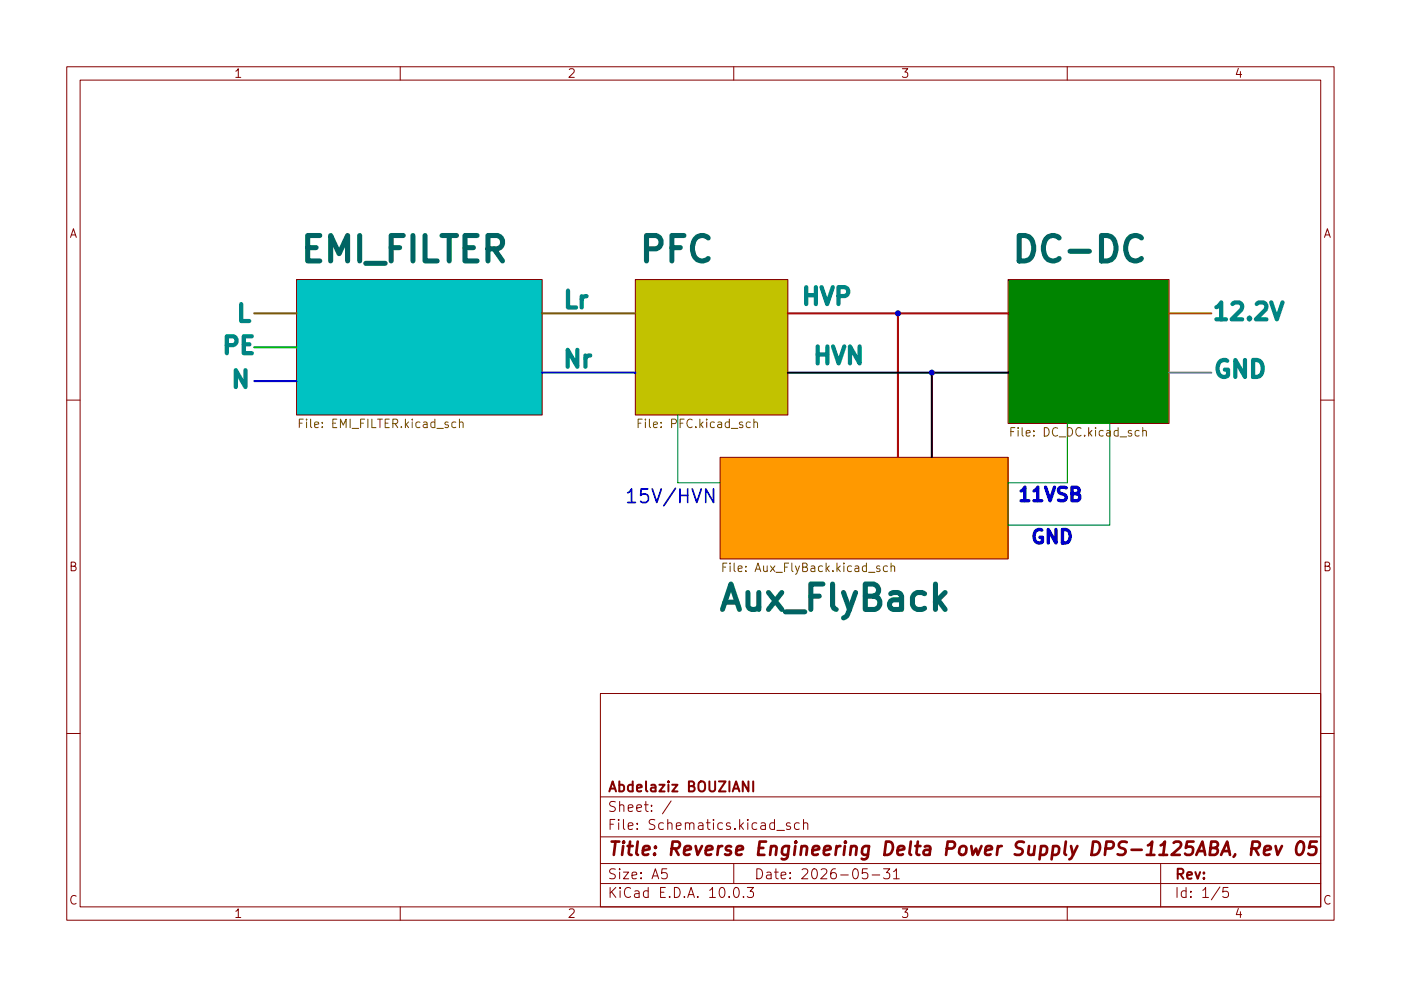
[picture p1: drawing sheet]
(kicad_sch
 (version 20260306)
 (generator "eeschema")
 (generator_version "10.0")
 (paper "A5")
 (title_block
  (title "Reverse Engineering Delta Power Supply DPS-1125ABA, Rev 05")
  (date "2026-05-31")
  (company "Abdelaziz BOUZIANI"))
 (lib_symbols)
 (text "GND"
  (exclude_from_sim no)
  (at 185.928 55.626 0)
  (effects (font (size 2.54 2.54) (thickness 0.762)
    (bold yes) (color 0 132 132 1))))
 (text "Lr\n"
  (exclude_from_sim no)
  (at 86.36 45.212 0)
  (effects (font (size 2.54 2.54) (thickness 0.762)
    (bold yes) (color 0 132 132 1))))
 (text "12.2V\n"
  (exclude_from_sim no)
  (at 187.198 46.99 0)
  (effects (font (size 2.54 2.54) (thickness 0.762)
    (bold yes) (color 0 132 132 1))))
 (text "Nr"
  (exclude_from_sim no)
  (at 86.614 54.102 0)
  (effects (font (size 2.54 2.54) (thickness 0.762)
    (bold yes) (color 0 132 132 1))))
 (text ""
  (exclude_from_sim no)
  (at 138.938 82.296 0)
  (effects (font (size 1.27 1.27) (thickness 0.254)
    (bold yes))))
 (text "N"
  (exclude_from_sim no)
  (at 36.068 57.15 0)
  (effects (font (size 2.54 2.54) (thickness 0.762)
    (bold yes) (color 0 132 132 1))))
 (text "11VSB\n"
  (exclude_from_sim no)
  (at 157.48 74.422 0)
  (effects (font (size 2.032 2.032) (thickness 0.508)
    (bold yes))))
 (text "15V/HVN"
  (exclude_from_sim no)
  (at 100.584 74.676 0)
  (effects (font (size 2.032 2.032) (thickness 0.254)
    (bold yes))))
 (text "HVP"
  (exclude_from_sim no)
  (at 123.952 44.704 0)
  (effects (font (size 2.54 2.54) (thickness 0.762)
    (bold yes) (color 0 132 132 1))))
 (text "HVN"
  (exclude_from_sim no)
  (at 125.73 53.594 0)
  (effects (font (size 2.54 2.54) (thickness 0.762)
    (bold yes) (color 0 132 132 1))))
 (text "GND"
  (exclude_from_sim no)
  (at 157.734 80.772 0)
  (effects (font (size 2.032 2.032) (thickness 0.508)
    (bold yes))))
 (text "PE"
  (exclude_from_sim no)
  (at 35.814 52.07 0)
  (effects (font (size 2.54 2.54) (thickness 0.762)
    (bold yes) (color 0 132 132 1))))
 (text "L"
  (exclude_from_sim no)
  (at 36.576 47.244 0)
  (effects (font (size 2.54 2.54) (thickness 0.762)
    (bold yes) (color 0 132 132 1))))
 (junction
  (at 139.7 55.88)
  (diameter 0)
  (color 0 0 0 0))
 (junction
  (at 134.62 46.99)
  (diameter 0)
  (color 0 0 0 0))
 (bus
  (pts (xy 139.7 55.88) (xy 151.13 55.88))
  (stroke (width 0) (type default) (color 0 0 0 1)))
 (bus
  (pts (xy 175.26 55.88) (xy 181.61 55.88))
  (stroke (width 0) (type default) (color 132 132 132 1)))
 (bus
  (pts (xy 38.1 52.07) (xy 44.45 52.07))
  (stroke (width 0) (type default) (color 0 194 0 1)))
 (wire
  (pts (xy 160.02 72.39) (xy 151.13 72.39))
  (stroke (width 0) (type default)))
 (bus
  (pts (xy 118.11 46.99) (xy 134.62 46.99))
  (stroke (width 0) (type default) (color 194 0 0 1)))
 (wire
  (pts (xy 160.02 63.5) (xy 166.37 63.5))
  (stroke (width 0) (type default)))
 (bus
  (pts (xy 134.62 46.99) (xy 134.62 68.58))
  (stroke (width 0) (type default) (color 194 0 0 1)))
 (wire
  (pts (xy 166.37 78.74) (xy 166.37 63.5))
  (stroke (width 0) (type default)))
 (bus
  (pts (xy 38.1 46.99) (xy 44.45 46.99))
  (stroke (width 0) (type default) (color 128 77 0 1)))
 (bus
  (pts (xy 139.7 55.88) (xy 139.7 68.58))
  (stroke (width 0) (type default) (color 0 0 0 1)))
 (bus
  (pts (xy 118.11 55.88) (xy 139.7 55.88))
  (stroke (width 0) (type default) (color 0 0 0 1)))
 (bus
  (pts (xy 38.1 57.15) (xy 44.45 57.15))
  (stroke (width 0) (type default) (color 0 0 255 1)))
 (wire
  (pts (xy 151.13 78.74) (xy 166.37 78.74))
  (stroke (width 0) (type default)))
 (bus
  (pts (xy 134.62 46.99) (xy 151.13 46.99))
  (stroke (width 0) (type default) (color 194 0 0 1)))
 (bus
  (pts (xy 175.26 46.99) (xy 181.61 46.99))
  (stroke (width 0) (type default) (color 204 102 0 1)))
 (wire
  (pts (xy 107.95 72.39) (xy 101.6 72.39))
  (stroke (width 0) (type default)))
 (wire
  (pts (xy 151.13 72.39) (xy 151.13 78.74))
  (stroke (width 0) (type default)))
 (bus
  (pts (xy 81.28 46.99) (xy 95.25 46.99))
  (stroke (width 0) (type default) (color 128 77 0 1)))
 (wire
  (pts (xy 101.6 62.23) (xy 101.6 72.39))
  (stroke (width 0) (type default)))
 (bus
  (pts (xy 81.28 55.88) (xy 95.25 55.88))
  (stroke (width 0) (type default) (color 0 0 255 1)))
 (wire
  (pts (xy 160.02 63.5) (xy 160.02 72.39))
  (stroke (width 0) (type default)))
 (sheet
  (at 151.13 41.91)
  (size 24.13 21.59)
  (exclude_from_sim no)
  (in_bom yes)
  (on_board yes)
  (dnp no)
  (fields_autoplaced yes)
  (stroke (width 0.1524) (type solid))
  (fill (color 0 132 0 1))
  (property "Sheetname" "DC-DC" (at 151.13 39.9284 0) (show_name no) (do_not_autoplace no) (effects (font (size 3.81 3.81) (thickness 0.762)
    (bold yes)) (justify left bottom)))
  (property "Sheetfile" "DC_DC.kicad_sch" (at 151.13 64.0846 0) (show_name no) (do_not_autoplace no) (effects (font (size 1.27 1.27)) (justify left top))))
 (sheet
  (at 107.95 68.58)
  (size 43.18 15.24)
  (exclude_from_sim no)
  (in_bom yes)
  (on_board yes)
  (dnp no)
  (stroke (width 0.1524) (type solid))
  (fill (color 255 153 0 1))
  (property "Sheetname" "Aux_FlyBack" (at 107.188 92.202 0) (show_name no) (do_not_autoplace no) (effects (font (size 3.81 3.81) (thickness 0.762)
    (bold yes)) (justify left bottom)))
  (property "Sheetfile" "Aux_FlyBack.kicad_sch" (at 107.95 84.4046 0) (show_name no) (do_not_autoplace no) (effects (font (size 1.27 1.27)) (justify left top))))
 (sheet
  (at 44.45 41.91)
  (size 36.83 20.32)
  (exclude_from_sim no)
  (in_bom yes)
  (on_board yes)
  (dnp no)
  (fields_autoplaced yes)
  (stroke (width 0.1524) (type solid))
  (fill (color 0 194 194 1))
  (property "Sheetname" "EMI_FILTER" (at 44.45 39.9284 0) (show_name no) (do_not_autoplace no) (effects (font (size 3.81 3.81) (thickness 0.762)
    (bold yes)) (justify left bottom)))
  (property "Sheetfile" "EMI_FILTER.kicad_sch" (at 44.45 62.8146 0) (show_name no) (do_not_autoplace no) (effects (font (size 1.27 1.27)) (justify left top))))
 (sheet
  (at 95.25 41.91)
  (size 22.86 20.32)
  (exclude_from_sim no)
  (in_bom yes)
  (on_board yes)
  (dnp no)
  (fields_autoplaced yes)
  (stroke (width 0.1524) (type solid))
  (fill (color 194 194 0 1))
  (property "Sheetname" "PFC" (at 95.25 39.9284 0) (show_name no) (do_not_autoplace no) (effects (font (size 3.81 3.81) (thickness 0.762)
    (bold yes)) (justify left bottom)))
  (property "Sheetfile" "PFC.kicad_sch" (at 95.25 62.8146 0) (show_name no) (do_not_autoplace no) (effects (font (size 1.27 1.27)) (justify left top))))
 (sheet_instances
  (path ""
   (page "1")))
 (embedded_fonts no))
